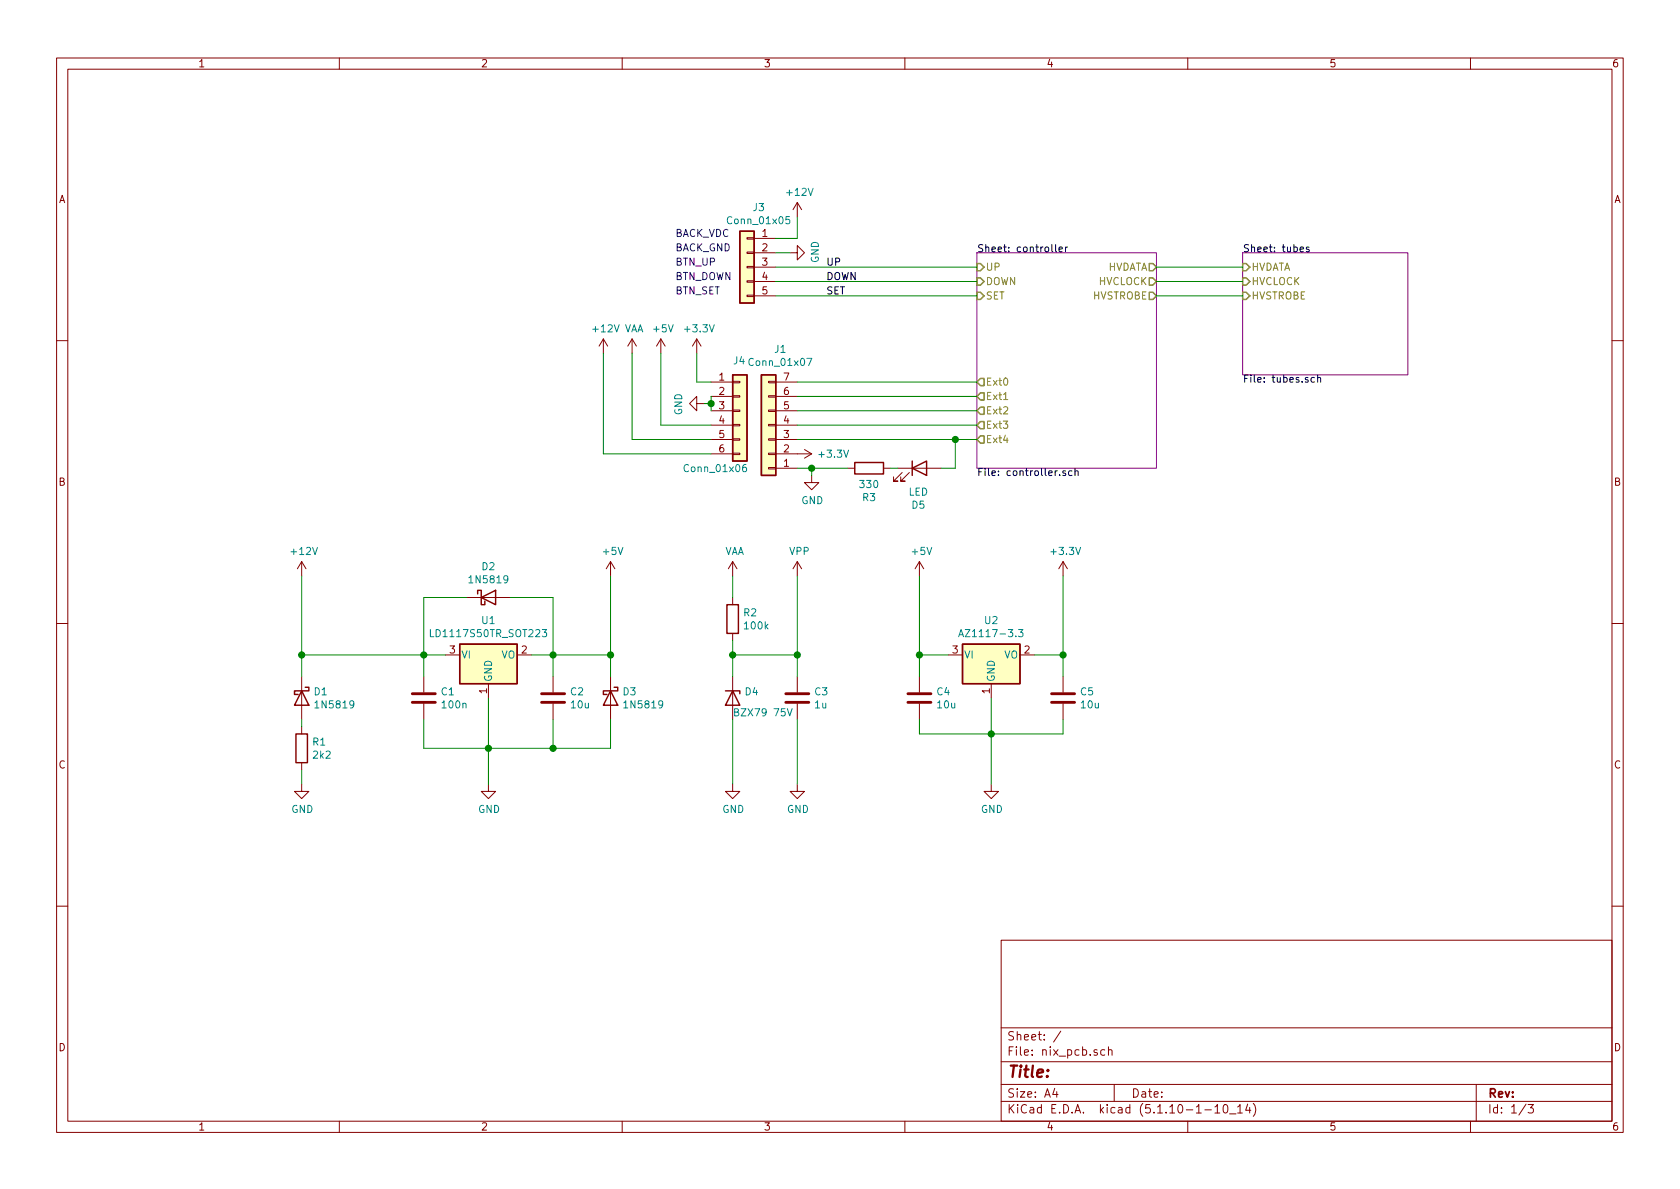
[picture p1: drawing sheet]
EESchema Schematic File Version 4
EELAYER 30 0
EELAYER END
$Descr A4 11693 8268
encoding utf-8
Sheet 1 3
Title ""
Date ""
Rev ""
Comp ""
Comment1 ""
Comment2 ""
Comment3 ""
Comment4 ""
$EndDescr
$Sheet
S 8650 1750 1150 850 
U 61BDC462
F0 "tubes" 50
F1 "tubes.sch" 50
F2 "HVDATA" I L 8650 1850 50 
F3 "HVCLOCK" I L 8650 1950 50 
F4 "HVSTROBE" I L 8650 2050 50 
$EndSheet
$Comp
L power:+5V #PWR0101
U 1 1
P 4250 4000
F 0 "#PWR0101" H 4250 3850 50  0001 C CNN
F 1 "+5V" H 4265 4173 50  0000 C CNN
F 2 "" H 4250 4000 50  0001 C CNN
F 3 "" H 4250 4000 50  0001 C CNN
	1    4250 4000
	1    0    0    -1  
$EndComp
$Comp
L power:+12V #PWR0102
U 1 1
P 2100 4000
F 0 "#PWR0102" H 2100 3850 50  0001 C CNN
F 1 "+12V" H 2115 4173 50  0000 C CNN
F 2 "" H 2100 4000 50  0001 C CNN
F 3 "" H 2100 4000 50  0001 C CNN
	1    2100 4000
	1    0    0    -1  
$EndComp
$Comp
L Diode:1N5819 D1
U 1 1
P 2100 4850
F 0 "D1" V 2054 4930 50  0000 L CNN
F 1 "1N5819" V 2145 4930 50  0000 L CNN
F 2 "Diode_THT:D_DO-41_SOD81_P10.16mm_Horizontal" H 2100 4675 50  0001 C CNN
F 3 "http://www.vishay.com/docs/88525/1n5817.pdf" H 2100 4850 50  0001 C CNN
	1    2100 4850
	0    1    1    0   
$EndComp
$Comp
L Device:R R1
U 1 1
P 2100 5200
F 0 "R1" H 2170 5246 50  0000 L CNN
F 1 "2k2" H 2170 5155 50  0000 L CNN
F 2 "Resistor_SMD:R_1206_3216Metric_Pad1.30x1.75mm_HandSolder" V 2030 5200 50  0001 C CNN
F 3 "~" H 2100 5200 50  0001 C CNN
	1    2100 5200
	1    0    0    -1  
$EndComp
$Comp
L power:GND #PWR0103
U 1 1
P 2100 5450
F 0 "#PWR0103" H 2100 5200 50  0001 C CNN
F 1 "GND" H 2105 5277 50  0000 C CNN
F 2 "" H 2100 5450 50  0001 C CNN
F 3 "" H 2100 5450 50  0001 C CNN
	1    2100 5450
	1    0    0    -1  
$EndComp
Wire Wire Line
	2100 5450 2100 5350
Wire Wire Line
	2100 5050 2100 5000
Wire Wire Line
	2100 4550 2100 4700
Wire Wire Line
	2100 4000 2100 4550
Connection ~ 2100 4550
$Comp
L Diode:1N5819 D2
U 1 1
P 3400 4150
F 0 "D2" H 3400 4367 50  0000 C CNN
F 1 "1N5819" H 3400 4276 50  0000 C CNN
F 2 "Diode_THT:D_DO-41_SOD81_P10.16mm_Horizontal" H 3400 3975 50  0001 C CNN
F 3 "http://www.vishay.com/docs/88525/1n5817.pdf" H 3400 4150 50  0001 C CNN
	1    3400 4150
	1    0    0    -1  
$EndComp
$Comp
L Device:C C1
U 1 1
P 2950 4850
F 0 "C1" H 3065 4896 50  0000 L CNN
F 1 "100n" H 3065 4805 50  0000 L CNN
F 2 "Capacitor_SMD:C_0402_1005Metric_Pad0.74x0.62mm_HandSolder" H 2988 4700 50  0001 C CNN
F 3 "~" H 2950 4850 50  0001 C CNN
	1    2950 4850
	1    0    0    -1  
$EndComp
Wire Wire Line
	2950 4700 2950 4550
Wire Wire Line
	2950 4550 3100 4550
Wire Wire Line
	3700 4550 3850 4550
Wire Wire Line
	3850 4550 3850 4700
$Comp
L power:GND #PWR0104
U 1 1
P 3400 5450
F 0 "#PWR0104" H 3400 5200 50  0001 C CNN
F 1 "GND" H 3405 5277 50  0000 C CNN
F 2 "" H 3400 5450 50  0001 C CNN
F 3 "" H 3400 5450 50  0001 C CNN
	1    3400 5450
	1    0    0    -1  
$EndComp
Wire Wire Line
	3400 5450 3400 5200
Wire Wire Line
	2950 5000 2950 5200
Wire Wire Line
	2950 5200 3400 5200
Connection ~ 3400 5200
Wire Wire Line
	3400 5200 3400 4850
Wire Wire Line
	3400 5200 3850 5200
Wire Wire Line
	3850 5200 3850 5000
Wire Wire Line
	3250 4150 2950 4150
Wire Wire Line
	2950 4150 2950 4550
Connection ~ 2950 4550
Wire Wire Line
	3550 4150 3850 4150
Wire Wire Line
	3850 4150 3850 4550
Connection ~ 3850 4550
Wire Wire Line
	2950 4550 2100 4550
$Comp
L Diode:1N5819 D3
U 1 1
P 4250 4850
F 0 "D3" V 4204 4930 50  0000 L CNN
F 1 "1N5819" V 4295 4930 50  0000 L CNN
F 2 "Diode_THT:D_DO-41_SOD81_P10.16mm_Horizontal" H 4250 4675 50  0001 C CNN
F 3 "http://www.vishay.com/docs/88525/1n5817.pdf" H 4250 4850 50  0001 C CNN
	1    4250 4850
	0    1    1    0   
$EndComp
Wire Wire Line
	3850 4550 4250 4550
Wire Wire Line
	4250 4550 4250 4700
Wire Wire Line
	4250 5000 4250 5200
Wire Wire Line
	4250 5200 3850 5200
Connection ~ 3850 5200
Wire Wire Line
	4250 4000 4250 4550
Connection ~ 4250 4550
Connection ~ 5550 4550
Wire Wire Line
	5550 4000 5550 4550
Wire Wire Line
	5550 5450 5550 5000
$Comp
L power:GND #PWR0105
U 1 1
P 5550 5450
F 0 "#PWR0105" H 5550 5200 50  0001 C CNN
F 1 "GND" H 5555 5277 50  0000 C CNN
F 2 "" H 5550 5450 50  0001 C CNN
F 3 "" H 5550 5450 50  0001 C CNN
	1    5550 5450
	1    0    0    -1  
$EndComp
Wire Wire Line
	5100 4150 5100 4000
Wire Wire Line
	5100 5450 5100 5000
$Comp
L power:GND #PWR0106
U 1 1
P 5100 5450
F 0 "#PWR0106" H 5100 5200 50  0001 C CNN
F 1 "GND" H 5105 5277 50  0000 C CNN
F 2 "" H 5100 5450 50  0001 C CNN
F 3 "" H 5100 5450 50  0001 C CNN
	1    5100 5450
	1    0    0    -1  
$EndComp
Wire Wire Line
	5100 4550 5100 4450
Connection ~ 5100 4550
Wire Wire Line
	5550 4550 5550 4700
Wire Wire Line
	5100 4550 5550 4550
Wire Wire Line
	5100 4700 5100 4550
$Comp
L Device:C C3
U 1 1
P 5550 4850
F 0 "C3" H 5665 4896 50  0000 L CNN
F 1 "1u" H 5665 4805 50  0000 L CNN
F 2 "Capacitor_SMD:C_1206_3216Metric_Pad1.33x1.80mm_HandSolder" H 5588 4700 50  0001 C CNN
F 3 "~" H 5550 4850 50  0001 C CNN
	1    5550 4850
	1    0    0    -1  
$EndComp
$Comp
L Device:D_Zener D4
U 1 1
P 5100 4850
F 0 "D4" V 5054 4930 50  0000 L CNN
F 1 "BZX79 75V" V 5200 4850 50  0000 L CNN
F 2 "Diode_THT:D_DO-35_SOD27_P7.62mm_Horizontal" H 5100 4850 50  0001 C CNN
F 3 "~" H 5100 4850 50  0001 C CNN
	1    5100 4850
	0    1    1    0   
$EndComp
$Comp
L Device:R R2
U 1 1
P 5100 4300
F 0 "R2" H 5170 4346 50  0000 L CNN
F 1 "100k" H 5170 4255 50  0000 L CNN
F 2 "Resistor_SMD:R_1206_3216Metric_Pad1.30x1.75mm_HandSolder" V 5030 4300 50  0001 C CNN
F 3 "~" H 5100 4300 50  0001 C CNN
	1    5100 4300
	1    0    0    -1  
$EndComp
$Comp
L power:VPP #PWR0107
U 1 1
P 5550 4000
F 0 "#PWR0107" H 5550 3850 50  0001 C CNN
F 1 "VPP" H 5565 4173 50  0000 C CNN
F 2 "" H 5550 4000 50  0001 C CNN
F 3 "" H 5550 4000 50  0001 C CNN
	1    5550 4000
	1    0    0    -1  
$EndComp
$Comp
L power:VAA #PWR0108
U 1 1
P 5100 4000
F 0 "#PWR0108" H 5100 3850 50  0001 C CNN
F 1 "VAA" H 5115 4173 50  0000 C CNN
F 2 "" H 5100 4000 50  0001 C CNN
F 3 "" H 5100 4000 50  0001 C CNN
	1    5100 4000
	1    0    0    -1  
$EndComp
$Comp
L power:+12V #PWR0109
U 1 1
P 4200 2450
F 0 "#PWR0109" H 4200 2300 50  0001 C CNN
F 1 "+12V" H 4215 2623 50  0000 C CNN
F 2 "" H 4200 2450 50  0001 C CNN
F 3 "" H 4200 2450 50  0001 C CNN
	1    4200 2450
	1    0    0    -1  
$EndComp
Wire Wire Line
	4950 2650 4850 2650
Wire Wire Line
	4850 2650 4850 2450
$Comp
L power:GND #PWR0110
U 1 1
P 5650 3300
F 0 "#PWR0110" H 5650 3050 50  0001 C CNN
F 1 "GND" H 5655 3127 50  0000 C CNN
F 2 "" H 5650 3300 50  0001 C CNN
F 3 "" H 5650 3300 50  0001 C CNN
	1    5650 3300
	1    0    0    -1  
$EndComp
Wire Wire Line
	4950 2750 4950 2800
Wire Wire Line
	4950 2800 4900 2800
Connection ~ 4950 2800
Wire Wire Line
	4950 2800 4950 2850
$Comp
L power:VAA #PWR0111
U 1 1
P 4400 2450
F 0 "#PWR0111" H 4400 2300 50  0001 C CNN
F 1 "VAA" H 4415 2623 50  0000 C CNN
F 2 "" H 4400 2450 50  0001 C CNN
F 3 "" H 4400 2450 50  0001 C CNN
	1    4400 2450
	1    0    0    -1  
$EndComp
Wire Wire Line
	4600 2450 4600 2950
Wire Wire Line
	4600 2950 4950 2950
$Comp
L Connector_Generic:Conn_01x05 J3
U 1 1
P 5200 1850
F 0 "J3" H 5118 2267 50  0000 C CNN
F 1 "Conn_01x05" H 5118 2176 50  0000 C CNN
F 2 "Connector_Harwin:Harwin_M20-89005xx_1x05_P2.54mm_Horizontal" H 5200 1850 50  0001 C CNN
F 3 "~" H 5200 1850 50  0001 C CNN
	1    5200 1850
	-1   0    0    -1  
$EndComp
$Comp
L power:+12V #PWR0112
U 1 1
P 5550 1500
F 0 "#PWR0112" H 5550 1350 50  0001 C CNN
F 1 "+12V" H 5565 1673 50  0000 C CNN
F 2 "" H 5550 1500 50  0001 C CNN
F 3 "" H 5550 1500 50  0001 C CNN
	1    5550 1500
	1    0    0    -1  
$EndComp
Wire Wire Line
	5400 1650 5550 1650
Wire Wire Line
	5550 1650 5550 1500
$Comp
L power:GND #PWR0113
U 1 1
P 5500 1750
F 0 "#PWR0113" H 5500 1500 50  0001 C CNN
F 1 "GND" H 5505 1577 50  0000 C CNN
F 2 "" H 5500 1750 50  0001 C CNN
F 3 "" H 5500 1750 50  0001 C CNN
	1    5500 1750
	0    -1   -1   0   
$EndComp
Wire Wire Line
	5400 1750 5500 1750
Text Label 5750 1950 0    50   ~ 0
DOWN
Text Label 5750 1850 0    50   ~ 0
UP
Text Label 5750 2050 0    50   ~ 0
SET
$Sheet
S 6800 1750 1250 1500
U 61BD851F
F0 "controller" 50
F1 "controller.sch" 50
F2 "UP" I L 6800 1850 50 
F3 "DOWN" I L 6800 1950 50 
F4 "SET" I L 6800 2050 50 
F5 "HVDATA" O R 8050 1850 50 
F6 "HVSTROBE" O R 8050 2050 50 
F7 "HVCLOCK" O R 8050 1950 50 
F8 "Ext0" O L 6800 2650 50 
F9 "Ext1" O L 6800 2750 50 
F10 "Ext2" O L 6800 2850 50 
F11 "Ext3" O L 6800 2950 50 
F12 "Ext4" O L 6800 3050 50 
$EndSheet
Wire Wire Line
	8050 1850 8650 1850
Wire Wire Line
	8650 1950 8050 1950
Wire Wire Line
	8050 2050 8650 2050
$Comp
L Device:LED D?
U 1 1
P 6400 3250
AR Path="/61BD851F/61DF217C" Ref="D?"  Part="1" 
AR Path="/61DF217C" Ref="D5"  Part="1" 
F 0 "D5" H 6393 2995 50  0000 C CNN
F 1 "LED" H 6393 3086 50  0000 C CNN
F 2 "LED_SMD:LED_0805_2012Metric_Pad1.15x1.40mm_HandSolder" H 6400 3250 50  0001 C CNN
F 3 "~" H 6400 3250 50  0001 C CNN
	1    6400 3250
	1    0    0    -1  
$EndComp
$Comp
L Device:R R?
U 1 1
P 6050 3250
AR Path="/61BD851F/61DF2183" Ref="R?"  Part="1" 
AR Path="/61DF2183" Ref="R3"  Part="1" 
F 0 "R3" V 5843 3250 50  0000 C CNN
F 1 "330" V 5934 3250 50  0000 C CNN
F 2 "Resistor_SMD:R_1206_3216Metric_Pad1.30x1.75mm_HandSolder" V 5980 3250 50  0001 C CNN
F 3 "~" H 6050 3250 50  0001 C CNN
	1    6050 3250
	0    -1   -1   0   
$EndComp
Wire Wire Line
	5550 2750 6800 2750
Wire Wire Line
	5550 2850 6800 2850
Wire Wire Line
	5550 2950 6800 2950
Wire Wire Line
	5400 1850 6800 1850
Wire Wire Line
	5400 1950 6800 1950
Wire Wire Line
	5400 2050 6800 2050
$Comp
L Regulator_Linear:AZ1117-3.3 U2
U 1 1
P 6900 4550
F 0 "U2" H 6900 4792 50  0000 C CNN
F 1 "AZ1117-3.3" H 6900 4701 50  0000 C CNN
F 2 "Package_TO_SOT_SMD:SOT-89-3_Handsoldering" H 6900 4800 50  0001 C CIN
F 3 "https://www.diodes.com/assets/Datasheets/AZ1117.pdf" H 6900 4550 50  0001 C CNN
	1    6900 4550
	1    0    0    -1  
$EndComp
$Comp
L power:GND #PWR0115
U 1 1
P 6900 5450
F 0 "#PWR0115" H 6900 5200 50  0001 C CNN
F 1 "GND" H 6905 5277 50  0000 C CNN
F 2 "" H 6900 5450 50  0001 C CNN
F 3 "" H 6900 5450 50  0001 C CNN
	1    6900 5450
	1    0    0    -1  
$EndComp
Wire Wire Line
	6900 5450 6900 5100
$Comp
L Device:C C4
U 1 1
P 6400 4850
F 0 "C4" H 6515 4896 50  0000 L CNN
F 1 "10u" H 6515 4805 50  0000 L CNN
F 2 "Capacitor_SMD:C_0805_2012Metric_Pad1.18x1.45mm_HandSolder" H 6438 4700 50  0001 C CNN
F 3 "~" H 6400 4850 50  0001 C CNN
	1    6400 4850
	1    0    0    -1  
$EndComp
$Comp
L Device:C C5
U 1 1
P 7400 4850
F 0 "C5" H 7515 4896 50  0000 L CNN
F 1 "10u" H 7515 4805 50  0000 L CNN
F 2 "Capacitor_SMD:C_0805_2012Metric_Pad1.18x1.45mm_HandSolder" H 7438 4700 50  0001 C CNN
F 3 "~" H 7400 4850 50  0001 C CNN
	1    7400 4850
	1    0    0    -1  
$EndComp
Wire Wire Line
	6400 4700 6400 4550
Wire Wire Line
	6400 4550 6600 4550
Wire Wire Line
	7200 4550 7400 4550
Wire Wire Line
	7400 4550 7400 4700
Wire Wire Line
	6400 5000 6400 5100
Wire Wire Line
	6400 5100 6900 5100
Connection ~ 6900 5100
Wire Wire Line
	6900 5100 6900 4850
Wire Wire Line
	6900 5100 7400 5100
Wire Wire Line
	7400 5100 7400 5000
$Comp
L power:+5V #PWR0116
U 1 1
P 6400 4000
F 0 "#PWR0116" H 6400 3850 50  0001 C CNN
F 1 "+5V" H 6415 4173 50  0000 C CNN
F 2 "" H 6400 4000 50  0001 C CNN
F 3 "" H 6400 4000 50  0001 C CNN
	1    6400 4000
	1    0    0    -1  
$EndComp
$Comp
L power:+3.3V #PWR0117
U 1 1
P 7400 4000
F 0 "#PWR0117" H 7400 3850 50  0001 C CNN
F 1 "+3.3V" H 7415 4173 50  0000 C CNN
F 2 "" H 7400 4000 50  0001 C CNN
F 3 "" H 7400 4000 50  0001 C CNN
	1    7400 4000
	1    0    0    -1  
$EndComp
Wire Wire Line
	7400 4000 7400 4550
Connection ~ 7400 4550
Wire Wire Line
	6400 4000 6400 4550
Connection ~ 6400 4550
Wire Wire Line
	6800 3050 6650 3050
$Comp
L power:+5V #PWR0118
U 1 1
P 4600 2450
F 0 "#PWR0118" H 4600 2300 50  0001 C CNN
F 1 "+5V" H 4615 2623 50  0000 C CNN
F 2 "" H 4600 2450 50  0001 C CNN
F 3 "" H 4600 2450 50  0001 C CNN
	1    4600 2450
	1    0    0    -1  
$EndComp
Wire Wire Line
	4400 2450 4400 3050
Wire Wire Line
	4400 3050 4950 3050
$Comp
L power:+3.3V #PWR0119
U 1 1
P 4850 2450
F 0 "#PWR0119" H 4850 2300 50  0001 C CNN
F 1 "+3.3V" H 4865 2623 50  0000 C CNN
F 2 "" H 4850 2450 50  0001 C CNN
F 3 "" H 4850 2450 50  0001 C CNN
	1    4850 2450
	1    0    0    -1  
$EndComp
Wire Wire Line
	4200 2450 4200 3150
Wire Wire Line
	4200 3150 4950 3150
$Comp
L Connector_Generic:Conn_01x06 J4
U 1 1
P 5150 2850
F 0 "J4" H 5100 3200 50  0000 L CNN
F 1 "Conn_01x06" H 4750 2450 50  0000 L CNN
F 2 "Connector_Harwin:Harwin_M20-89006xx_1x06_P2.54mm_Horizontal" H 5150 2850 50  0001 C CNN
F 3 "~" H 5150 2850 50  0001 C CNN
	1    5150 2850
	1    0    0    -1  
$EndComp
$Comp
L Regulator_Linear:LD1117S50TR_SOT223 U1
U 1 1
P 3400 4550
F 0 "U1" H 3400 4792 50  0000 C CNN
F 1 "LD1117S50TR_SOT223" H 3400 4701 50  0000 C CNN
F 2 "Package_TO_SOT_SMD:SOT-223-3_TabPin2" H 3400 4750 50  0001 C CNN
F 3 "http://www.st.com/st-web-ui/static/active/en/resource/technical/document/datasheet/CD00000544.pdf" H 3500 4300 50  0001 C CNN
	1    3400 4550
	1    0    0    -1  
$EndComp
$Comp
L Device:C C2
U 1 1
P 3850 4850
F 0 "C2" H 3965 4896 50  0000 L CNN
F 1 "10u" H 3965 4805 50  0000 L CNN
F 2 "Capacitor_SMD:C_0805_2012Metric_Pad1.18x1.45mm_HandSolder" H 3888 4700 50  0001 C CNN
F 3 "~" H 3850 4850 50  0001 C CNN
	1    3850 4850
	1    0    0    -1  
$EndComp
$Comp
L power:+3.3V #PWR0139
U 1 1
P 5550 3150
F 0 "#PWR0139" H 5550 3000 50  0001 C CNN
F 1 "+3.3V" V 5550 3400 50  0000 C CNN
F 2 "" H 5550 3150 50  0001 C CNN
F 3 "" H 5550 3150 50  0001 C CNN
	1    5550 3150
	0    1    1    0   
$EndComp
Text Notes 4700 1650 0    50   ~ 0
BACK_VDC
Text Notes 4700 1750 0    50   ~ 0
BACK_GND
Text Notes 4700 1850 0    50   ~ 0
BTN_UP
Text Notes 4700 1950 0    50   ~ 0
BTN_DOWN
Text Notes 4700 2050 0    50   ~ 0
BTN_SET
$Comp
L Connector_Generic:Conn_01x07 J1
U 1 1
P 5350 2950
F 0 "J1" H 5268 2425 50  0000 C CNN
F 1 "Conn_01x07" H 5268 2516 50  0000 C CNN
F 2 "Connector_Harwin:Harwin_M20-89007xx_1x07_P2.54mm_Horizontal" H 5350 2950 50  0001 C CNN
F 3 "~" H 5350 2950 50  0001 C CNN
	1    5350 2950
	-1   0    0    1   
$EndComp
Wire Wire Line
	5550 3250 5650 3250
Wire Wire Line
	5650 3250 5650 3300
Wire Wire Line
	5550 2650 6800 2650
Wire Wire Line
	5900 3250 5650 3250
Connection ~ 5650 3250
Wire Wire Line
	6200 3250 6250 3250
Wire Wire Line
	6550 3250 6650 3250
Wire Wire Line
	6650 3250 6650 3050
Connection ~ 6650 3050
Wire Wire Line
	6650 3050 5550 3050
$Comp
L power:GND #PWR?
U 1 1
P 4900 2800
F 0 "#PWR?" H 4900 2550 50  0001 C CNN
F 1 "GND" H 4905 2627 50  0000 C CNN
F 2 "" H 4900 2800 50  0001 C CNN
F 3 "" H 4900 2800 50  0001 C CNN
	1    4900 2800
	0    1    1    0   
$EndComp
$EndSCHEMATC
